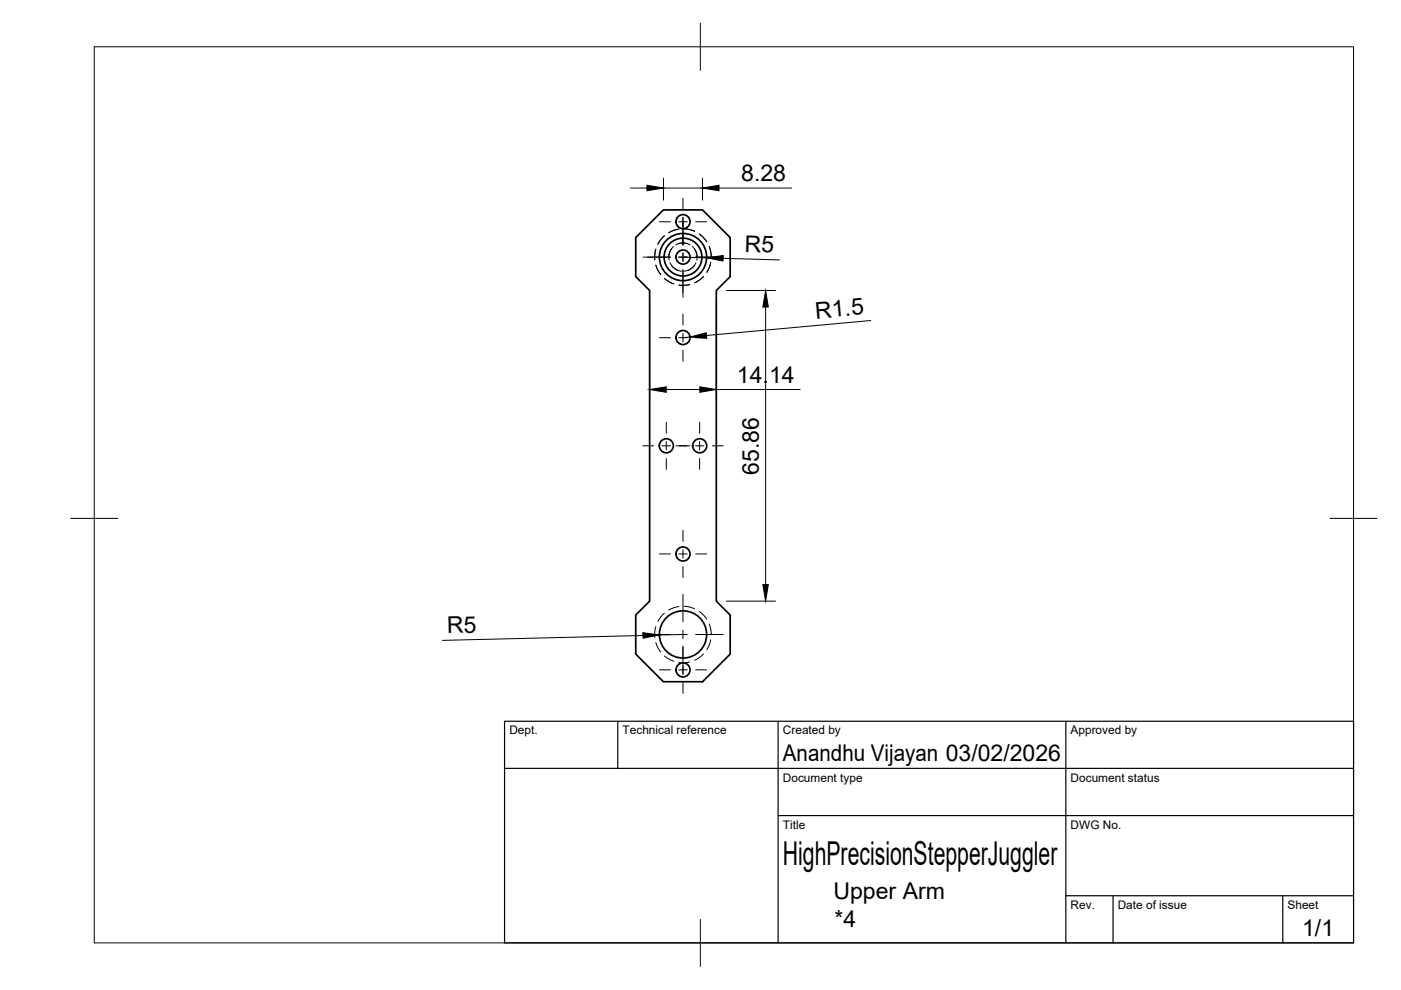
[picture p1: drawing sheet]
<svg xmlns="http://www.w3.org/2000/svg" width="297mm" height="210mm" viewBox="0 0 297 210" stroke-linecap="round" stroke-linejoin="round" font-family="sans-serif">
<!-- layer: Visible -->
<g fill="none" stroke="#000" stroke-width=".36">
<path d="M134.8 50.4l5.9-5.9h8.2l5.9 5.9v8.2l-2.9 3v65.9l2.9 2.9v8.3l-5.9 5.8h-8.2l-5.9-5.8v-8.3l2.9-2.9v-65.9l-2.9-3z"/>
<circle cx="144.8" cy="54.5" r="1.49"/>
<circle cx="144.8" cy="47" r="1.49"/>
<circle cx="144.8" cy="54.5" r="4"/>
<circle cx="144.8" cy="54.5" r="5"/>
<circle cx="144.8" cy="71.6" r="1.49"/>
<circle cx="141.3" cy="94.5" r="1.49"/>
<circle cx="148.3" cy="94.5" r="1.49"/>
<circle cx="144.8" cy="117.5" r="1.49"/>
<circle cx="144.8" cy="134.5" r="5"/>
<circle cx="144.8" cy="142" r="1.49"/>
</g>
<!-- layer: Hidden -->
<g fill="none" stroke="#000" stroke-width=".21">
<path d="M139 52.8l-.2 1.4v.9M139 56.2l.3 .7 .8 1.3M140.9 50l-1.4 1.8M140.9 59l2 1.2M142 55.7l.8 1 1.1 .7M142.4 52.8l-.2 .3a2.93 2.93 0 0 0-.3 2.1M142.4 56.3l.4 .4a2.87 2.87 0 0 0 1.7 .8M142.8 52.3a2.98 2.98 0 0 0-1 2.2M143.9 51.7l.2-.1a2.93 2.93 0 0 1 2.2 .3M143.9 48.6l-1 .2-1.1 .5M145.1 48.5l1.3 .2 .9 .4M145.7 51.7l-.2-.1a2.93 2.93 0 0 0-2.2 .3"/>
<path d="M146.8 52.3a2.98 2.98 0 0 1 1 2.2M147.2 56.3l-.4 .4a2.87 2.87 0 0 1-1.7 .8M147.2 52.8l.2 .3a2.93 2.93 0 0 1 .3 2.1M147.6 55.7l-.8 1-1.1 .7M148.3 49.6l1.5 1.7M149.2 58.6l-.9 .8-1 .6M150.4 52.3l.2 .8 .2 1.4M150.7 55.6l-.3 1-.5 1.1M146.2 60.3l-1.2 .2-1-.1M139 132.9l-.2 1.3v.9M139 136.2l.3 .8 .8 1.3M140.9 130l-.9 .9-.5 .9"/>
<path d="M140.9 139.1l2 1.1M143.9 128.6l-1 .3-1.1 .4M145.1 128.5l1.3 .2 .9 .4M148.3 129.6l1.1 1 .4 .7M149.2 138.7l-.9 .7-1 .6M150.4 132.3l.2 .8 .2 1.4M150.7 135.7l-.3 .9-.5 1.2M146.2 140.3l-1.2 .2h-1"/>
</g>
<!-- layer: BORDER -->
<path d="M20 9.9h267v190h-267zM148.5 4.9v10M15 109.9h10M282 109.9h10M148.5 194.9v10" fill="none" stroke="#000" stroke-width=".21"/>
<!-- layer: TITLEBLOCK -->
<path d="M107 152.9h180v47h-180zM131 152.9v10M165 152.9v47M226 152.9v47M107 162.9h180M165 172.9h122M226 189.9h61M236 189.9v10M272 189.9v10" fill="none" stroke="#000" stroke-width=".25"/>
<!-- layer: Smart Centers -->
<g fill="none" stroke="#000" stroke-width=".21">
<path d="M136.3 54.5h5.8M139.8 47h2.3M143.9 54.5h1.8M143.9 47h1.8M144.8 42v2.3M144.8 46v6M144.8 53.6v1.8M144.8 57.2v5.8M147.5 54.5h5.8M147.5 47h2.3M139.8 71.6h2.3M143.9 71.6h1.8"/>
<path d="M144.8 66.6v2.3M144.8 70.7v1.8M144.8 74.3v2.3M147.5 71.6h2.3M136.3 94.5h2.3M140.4 94.5h1.8M141.3 89.5v2.3M141.3 93.6v1.8M141.3 97.2v2.3M143.3 94.5h3M147.4 94.5h1.8M148.3 89.5v2.3"/>
<path d="M148.3 93.6v1.8M148.3 97.2v2.3M151 94.5h2.4M139.8 117.4h2.3M143.9 117.4h1.8M144.8 112.5v2.3M144.8 116.6v1.7M147.5 117.4h2.3M136.3 134.5h5.8M143.9 134.5h1.8M144.8 120.1v2.3M144.8 126v5.8"/>
<path d="M144.8 133.6v1.8M144.8 137v6M147.5 134.5h5.8M139.8 142h2.3M143.9 142h1.8M144.8 144.7v2.3M147.5 142h2.3"/>
</g>
<!-- layer: FD_Dimensions -->
<g fill="none" stroke="#000" stroke-width=".21">
<path d="M133.7 39.9h3.5M140.7 37.8v4.6M140.7 39.9h8.2M148.9 37.8v4.6M152.4 39.9h15.5M144.8 54.5l5 .2M153.3 54.8l12 .3M137.7 63.7v21M146.3 71.5l-1.5 .1M151.9 63.7v21M154 61.6h10.4M162.3 65.1v58.8"/>
<path d="M184.6 68l-34.8 3.1M141.2 82.6h7.2M151.9 82.6h17.8M136.3 134.7l-42.5 1.1M144.8 134.5l-5 .1M154 127.5h10.4"/>
</g>
<path d="M137.2 39.3l3.5 .6-3.5 .5zM148.9 39.9l3.5-.6v1.1zM149.8 54.7l3.5-.5v1.1zM146.3 71.5l3.4-.9 .1 1.1zM162.3 61.6l.6 3.5h-1.2zM137.7 82.6l3.5-.6v1.2zM148.4 82l3.5 .6-3.5 .6zM136.3 134.1l3.5 .5-3.5 .7zM161.7 123.9h1.2l-.6 3.6z" fill="#000" stroke="#000" stroke-width=".21"/>
<text font-size="7" x="166" y="183.4">HighPrecisionStepperJuggler</text>
<g font-size="4.9">
<text x="157.2" y="38.4">8.28</text>
<text x="157.9" y="53.4" transform="rotate(2 157.9 53.4)">R5</text>
<text x="173" y="67.6" transform="rotate(-5 173 67.6)">R1.5</text>
<text x="156.3" y="81.2">14.14</text>
<text x="160.9" y="100.6" transform="rotate(-90 160.9 100.6)">65.86</text>
<text x="94.8" y="134.3" transform="rotate(-1 94.8 134.3)">R5</text>
<text x="166" y="161.4">Anandhu Vijayan 03/02/2026</text>
<text x="176.7" y="190.7">Upper Arm</text>
<text x="177" y="196.5">*4</text>
<text x="276.1" y="198.6">1/1</text>
</g>
<g font-size="2.5">
<text x="108" y="155.7">Dept.</text>
<text x="132" y="155.7">Technical reference</text>
<text x="166" y="155.7">Created by</text>
<text x="227" y="155.7">Approved by</text>
<text x="166" y="165.7">Document type</text>
<text x="227" y="165.7">Document status</text>
<text x="166" y="175.7">Title</text>
<text x="227" y="175.7">DWG No.</text>
<text x="227" y="192.7">Rev.</text>
<text x="237" y="192.7">Date of issue</text>
<text x="273" y="192.7">Sheet</text>
</g>
</svg>
